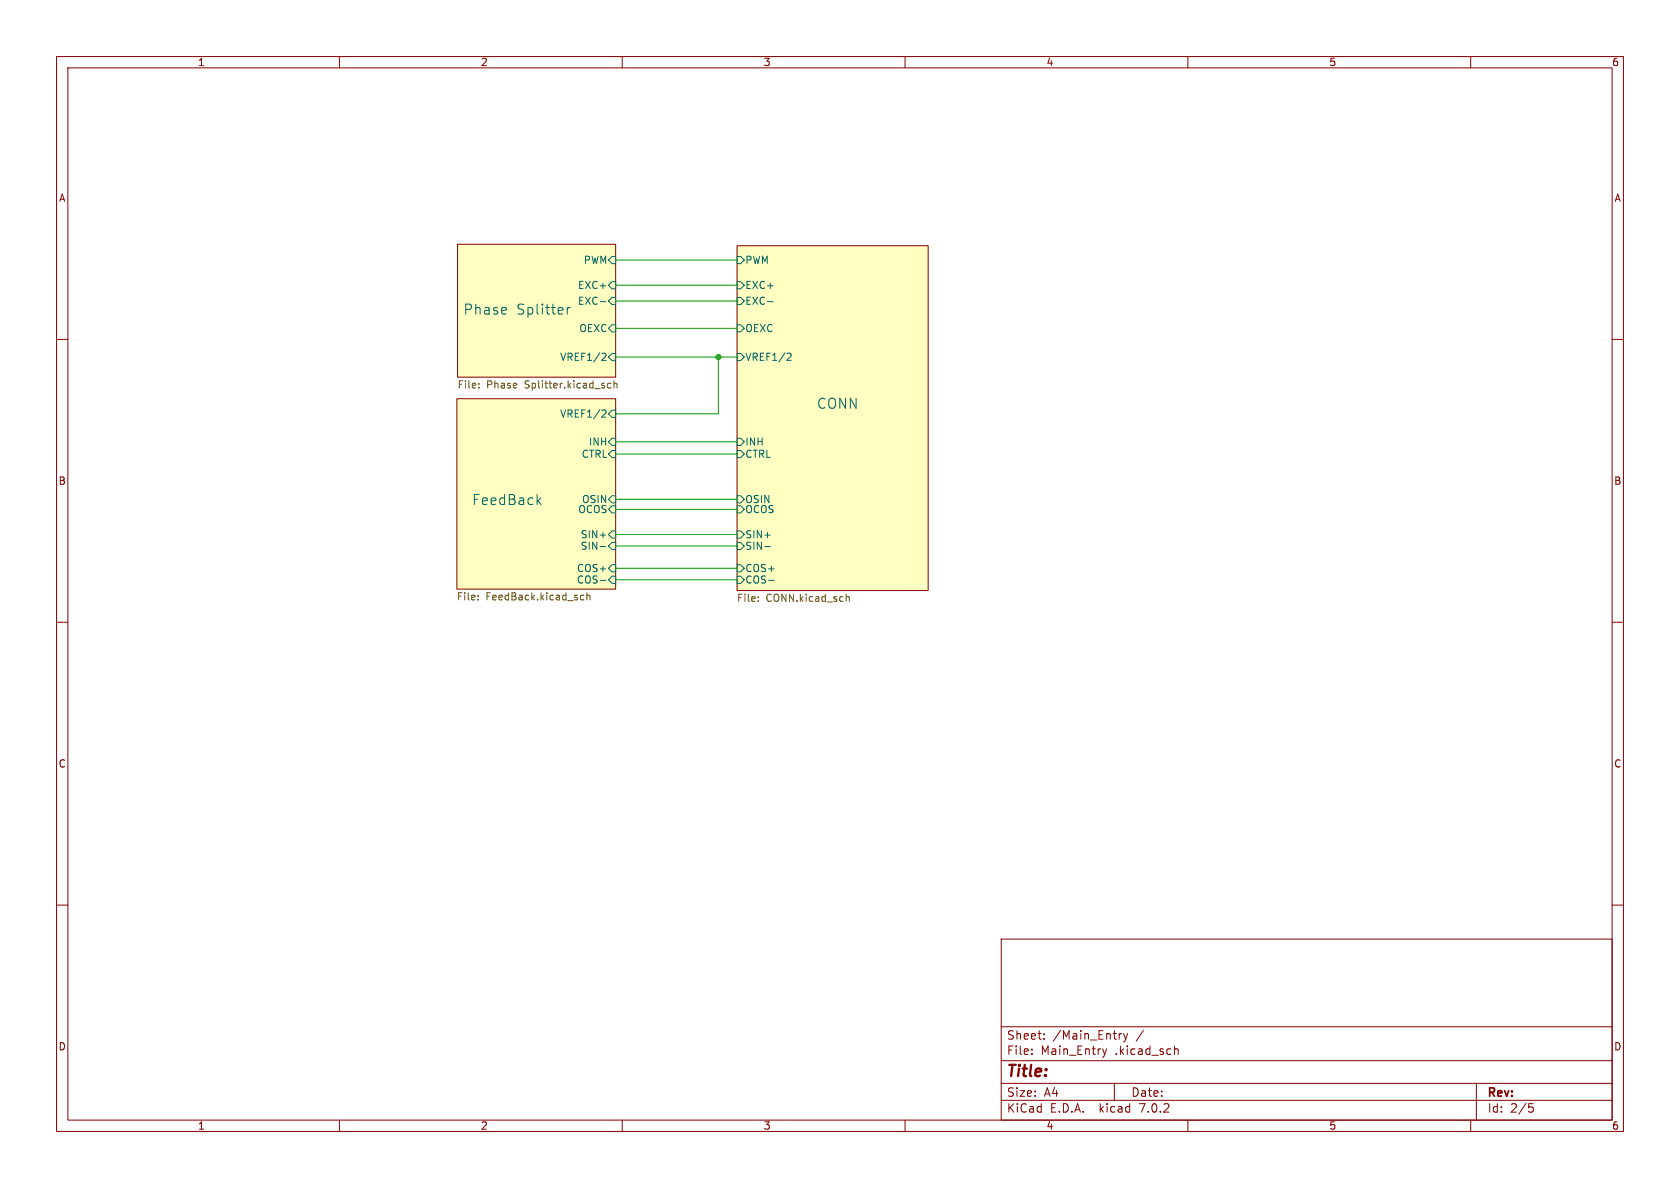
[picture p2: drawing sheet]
<svg xmlns="http://www.w3.org/2000/svg" width="297mm" height="210mm" viewBox="0 0 297 210" stroke-linecap="round" stroke-linejoin="round" font-family="sans-serif">
<g fill="none" stroke="#840000" stroke-width=".18">
<path d="M10 10h277v190h-277zM12 12h273v186h-273zM60 10v2M110 10v2M160 10v2M210 10v2M260 10v2M10 60h2M80.9 43.2h27.9v23.5h-27.9zM130.3 43.4h33.8v61h-33.8zM285 60h2M80.8 70.5h28v33.6h-28z"/>
<path d="M10 110h2M285 110h2M10 160h2M285 160h2M177 166h108v32h-108zM60 198v2M110 198v2M160 198v2M177 194.5h108M177 191.5h108M177 187.5h108M177 181.5h108"/>
<path d="M182.4 186.3v.1M182.4 185.5v.1M184.6 183.6v.1M184.6 182.8v.1M194.9 185.4l.4 1M195.3 186.4l-.2 .4M195.6 185.4l-.3 1M197 191.5v3M198.3 182.7l-.3 .1M198.6 182.7l.4 1M199 183.7l-.1 .4-.3 .1M199.4 182.7l-.4 1"/>
<path d="M207.6 184.9v1.5M207.6 185.5l.3-.1 .3 .1 .1 .9M210 198v2M260 198v2M261 191.5v6.5M270.3 195.1h.7M270.4 195.7h.4l.3 .3-.2 .5-.5 .1"/>
</g>
<g fill="#ffffc2" stroke="#ffffc2" stroke-width=".18">
<path d="M80.8 70.5h28v33.6h-28z"/>
<path d="M80.9 43.2h27.9v23.5h-27.9z"/>
<path d="M130.3 43.4h33.8v61h-33.8z"/>
</g>
<g fill="none" stroke="#006464" stroke-width=".18">
<path d="M100.3 54.4v1.1M100.8 54.4h-.3l-.2 .3M106.1 53.3h1M108.2 49.8h.6v1.3h-.6l-.6-.7zM108.2 57.4h.6v1.3h-.6l-.6-.7zM108.2 45.3h.6v1.3h-.6l-.6-.6zM108.2 52.6h.6v1.2h-.6l-.6-.6zM130.3 49.8h.6l.7 .6-.7 .7h-.6zM130.3 52.6h.6l.7 .6-.7 .6h-.6zM130.3 45.3h.6l.7 .7-.7 .6h-.6zM130.3 57.4h.6l.7 .6-.7 .7h-.6zM135.7 53.3h1"/>
<path d="M106.6 72.5h.4l.1 .3-.7 .9h.7M106.6 62.4l.4 .1 .1 .3-.7 .9h.7M108.2 72.5h.6v1.3h-.6l-.6-.6zM108.2 77.5h.6v1.2h-.6l-.6-.6zM108.2 79.6h.6v1.3h-.6l-.6-.6zM108.2 62.5h.6v1.3h-.6l-.6-.7zM130.3 77.5h.6l.7 .6-.7 .6h-.6zM130.3 79.6h.6l.7 .7-.7 .6h-.6zM130.3 62.5h.6l.7 .6-.7 .7h-.6zM139.3 62.4l.4 .1 .2 .3-.8 .9h.8M95.1 88.5l.5 .7M95.6 88l-.6 .7"/>
<path d="M106.1 94.6h1M106.1 96.6h1M108.2 87.6h.6v1.3h-.6l-.6-.6zM108.2 89.4h.6v1.3h-.6l-.6-.7zM108.2 99.8h.6v1.3h-.6l-.6-.6zM108.2 93.9h.6v1.2h-.6l-.6-.6zM108.2 95.9h.6v1.3h-.6l-.6-.7zM130.3 95.9h.6l.7 .6-.7 .7h-.6zM130.3 99.8h.6l.7 .7-.7 .6h-.6zM130.3 89.4h.6l.7 .6-.7 .7h-.6zM130.3 87.6h.6l.7 .7-.7 .6h-.6zM130.3 93.9h.6l.7 .6-.7 .6h-.6z"/>
<path d="M135.2 96.6h1M106.1 102.6h1M108.2 101.9h.6v1.2h-.6l-.6-.6zM130.3 101.9h.6l.7 .6-.7 .6h-.6zM135.9 102.6h.9"/>
</g>
<g fill="none" stroke="#725600" stroke-width=".18">
<path d="M84.6 68.5v.1M84.6 67.8v.1M108 67.8l-.4-.1-.2 .3 .1 .5h.5M108.5 67.9l.2-.2 .3 .1 .1 .8M108.5 67.3v1.3M84.5 105.9v.2M84.5 105.3v.1M102.7 106h.5M102.7 105.3h.5M103.8 105.3l.1-.1 .3 .1 .1 .8M103.8 104.8v1.3M134.1 106.2v.1"/>
<path d="M134.1 105.5v.1M149.6 105v1.3M149.6 105.6l.2-.1h.3v.8"/>
</g>
<g fill="none" stroke="#009600" stroke-width=".18">
<path d="M108.8 58h21.5M108.8 46h21.5M108.8 53.2h21.5M108.8 50.4h21.5M108.8 63.1h21.5M108.8 78.1h21.5M127 63.1v10.1h-18.2M108.8 96.5h21.5M108.8 90h21.5M108.8 88.3h21.5M108.8 94.5h21.5M108.8 80.3h21.5"/>
<path d="M108.8 102.5h21.5M108.8 100.5h21.5"/>
</g>
<circle cx="127" cy="63.1" r=".46" fill="#009600" stroke="#009600" stroke-width=".18"/>
<text font-size="2.8" fill="#840000" x="178" y="190.8">Title:</text>
<g font-size="2.5" fill="#006464">
<text x="81.9" y="55.8">Phase</text>
<text x="91.3" y="55.8">Splitter</text>
<text x="144.4" y="72.4">CONN</text>
<text x="83.4" y="89.4">FeedBack</text>
</g>
<g font-size="2.1" fill="#840000">
<text x="178" y="183.9">Sheet:</text>
<text x="186.2" y="183.9">/Main_Entry</text>
<text x="200.9" y="183.9">/</text>
<text x="178" y="186.6">File:</text>
<text x="184" y="186.6">Main_Entry</text>
<text x="197.2" y="186.6">.kicad_sch</text>
<text x="178" y="196.8">KiCad</text>
<text x="178" y="194">Size:</text>
<text x="184.6" y="194">A4</text>
<text x="185.7" y="196.8">E.D.A.</text>
<text x="194.4" y="196.8">kicad</text>
<text x="200" y="194">Date:</text>
<text x="201.5" y="196.8">7.0.2</text>
<text x="263" y="194.2">Rev:</text>
<text x="263" y="196.8">Id:</text>
<text x="267" y="196.8">2/5</text>
</g>
<g font-size="1.8" fill="#840000">
<text x="35" y="11.8">1</text>
<text x="85" y="11.8">2</text>
<text x="135" y="11.8">3</text>
<text x="185" y="11.8">4</text>
<text x="235" y="11.8">5</text>
<text x="285" y="11.8">6</text>
<text x="10.4" y="35.8">A</text>
<text x="285.4" y="35.8">A</text>
<text x="10.3" y="85.8">B</text>
<text x="285.3" y="85.8">B</text>
<text x="10.3" y="135.8">C</text>
<text x="285.3" y="135.8">C</text>
<text x="10.3" y="185.8">D</text>
<text x="285.3" y="185.8">D</text>
<text x="35" y="199.8">1</text>
<text x="85" y="199.8">2</text>
<text x="135" y="199.8">3</text>
<text x="185" y="199.8">4</text>
<text x="235" y="199.8">5</text>
<text x="285" y="199.8">6</text>
</g>
<g font-size="1.8" fill="#006464">
<text x="103.1" y="46.8">PWM</text>
<text x="131.8" y="46.8">PWM</text>
<text x="102.1" y="51.2">EXC+</text>
<text x="131.8" y="51.2">EXC+</text>
<text x="102.1" y="54">EXC-</text>
<text x="102.3" y="58.9">OEXC</text>
<text x="131.8" y="54">EXC-</text>
<text x="131.8" y="58.9">OEXC</text>
<text x="98.9" y="63.9">VREF1/2</text>
<text x="131.8" y="63.9">VREF1/2</text>
<text x="98.9" y="74">VREF1/2</text>
<text x="102.7" y="81.1">CTRL</text>
<text x="104" y="78.9">INH</text>
<text x="131.8" y="78.9">INH</text>
<text x="131.8" y="81.1">CTRL</text>
<text x="102.8" y="89.1">OSIN</text>
<text x="131.8" y="89.1">OSIN</text>
<text x="102.1" y="90.9">OCOS</text>
<text x="102.5" y="95.3">SIN+</text>
<text x="131.8" y="90.9">OCOS</text>
<text x="131.8" y="95.3">SIN+</text>
<text x="101.9" y="101.3">COS+</text>
<text x="102.5" y="97.3">SIN-</text>
<text x="131.8" y="97.3">SIN-</text>
<text x="131.8" y="101.3">COS+</text>
<text x="101.9" y="103.3">COS-</text>
<text x="131.8" y="103.3">COS-</text>
</g>
<g font-size="1.8" fill="#725600">
<text x="80.9" y="68.9">File:</text>
<text x="86" y="68.9">Phase</text>
<text x="92.8" y="68.9">Splitter.kicad_sch</text>
<text x="80.8" y="106.4">File:</text>
<text x="85.9" y="106.4">FeedBack.kicad_sch</text>
<text x="130.3" y="106.6">File:</text>
<text x="135.4" y="106.6">CONN.kicad_sch</text>
</g>
</svg>
